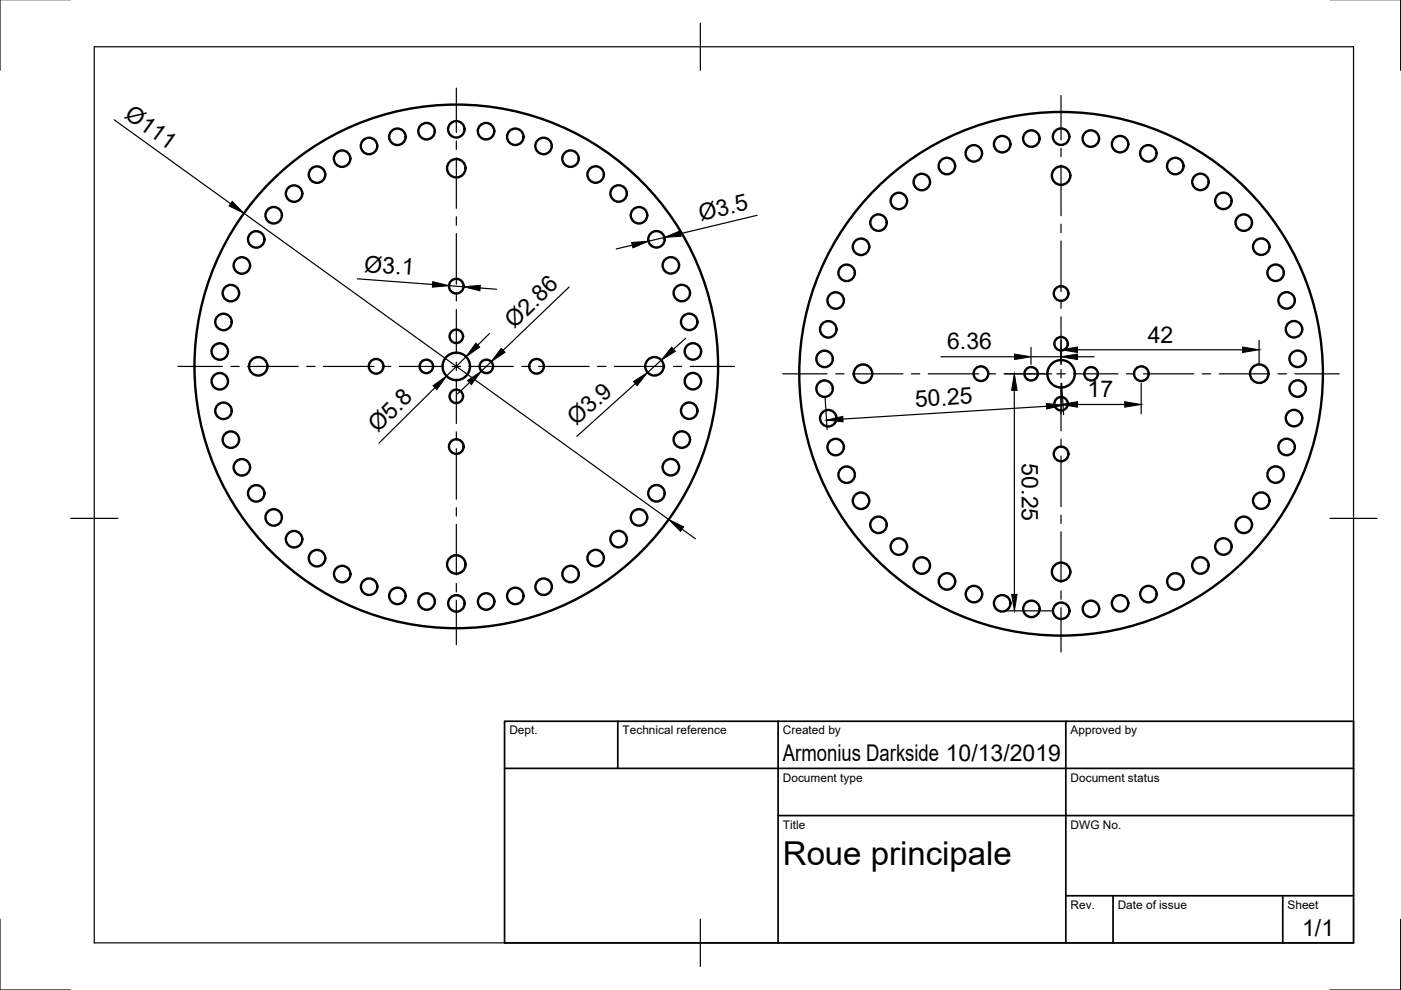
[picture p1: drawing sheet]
<svg xmlns="http://www.w3.org/2000/svg" width="297mm" height="210mm" viewBox="0 0 297 210" stroke-linecap="round" stroke-linejoin="round" font-family="sans-serif">
<!-- layer: Visible -->
<g fill="none" stroke="#000" stroke-width=".51">
<circle cx="67.2" cy="37" r="1.75"/>
<circle cx="72.5" cy="33.6" r="1.75"/>
<circle cx="78.2" cy="30.9" r="1.75"/>
<circle cx="84.3" cy="29" r="1.75"/>
<circle cx="90.4" cy="27.8" r="1.75"/>
<circle cx="96.7" cy="35.7" r="1.96"/>
<circle cx="96.7" cy="27.4" r="1.75"/>
<circle cx="103" cy="27.8" r="1.75"/>
<circle cx="109.3" cy="29" r="1.75"/>
<circle cx="115.2" cy="30.9" r="1.75"/>
<circle cx="121" cy="33.6" r="1.75"/>
<circle cx="126.3" cy="37" r="1.75"/>
<circle cx="195.4" cy="38.6" r="1.75"/>
<circle cx="200.8" cy="35.2" r="1.75"/>
<circle cx="206.5" cy="32.5" r="1.75"/>
<circle cx="212.5" cy="30.6" r="1.75"/>
<circle cx="218.7" cy="29.4" r="1.75"/>
<circle cx="225" cy="37.2" r="1.96"/>
<circle cx="225" cy="29" r="1.75"/>
<circle cx="231.3" cy="29.4" r="1.75"/>
<circle cx="237.5" cy="30.6" r="1.75"/>
<circle cx="243.5" cy="32.5" r="1.75"/>
<circle cx="249.2" cy="35.2" r="1.75"/>
<circle cx="254.5" cy="38.6" r="1.75"/>
<circle cx="51.3" cy="56.3" r="1.75"/>
<circle cx="54.3" cy="50.8" r="1.75"/>
<circle cx="58" cy="45.6" r="1.75"/>
<circle cx="62.3" cy="41" r="1.75"/>
<circle cx="131.2" cy="41" r="1.75"/>
<circle cx="135.5" cy="45.6" r="1.75"/>
<circle cx="139.2" cy="50.7" r="1.75"/>
<circle cx="142.2" cy="56.3" r="1.75"/>
<circle cx="179.5" cy="57.9" r="1.75"/>
<circle cx="182.6" cy="52.3" r="1.75"/>
<circle cx="186.3" cy="47.2" r="1.75"/>
<circle cx="190.6" cy="42.6" r="1.75"/>
<circle cx="259.4" cy="42.6" r="1.75"/>
<circle cx="263.7" cy="47.2" r="1.75"/>
<circle cx="267.4" cy="52.3" r="1.75"/>
<circle cx="270.5" cy="57.8" r="1.75"/>
<circle cx="46.6" cy="74.5" r="1.75"/>
<circle cx="47.4" cy="68.3" r="1.75"/>
<circle cx="48.9" cy="62.1" r="1.75"/>
<circle cx="54.7" cy="77.7" r="1.96"/>
<circle cx="79.7" cy="77.7" r="1.56"/>
<circle cx="90.4" cy="77.7" r="1.43"/>
<circle cx="96.7" cy="77.7" r="2.91"/>
<circle cx="96.7" cy="60.7" r="1.56"/>
<circle cx="96.7" cy="71.3" r="1.43"/>
<circle cx="96.7" cy="77.7" r="55.5"/>
<circle cx="103.1" cy="77.7" r="1.43"/>
<circle cx="113.8" cy="77.7" r="1.56"/>
<circle cx="138.8" cy="77.7" r="1.96"/>
<circle cx="144.6" cy="62.1" r="1.75"/>
<circle cx="146.1" cy="68.2" r="1.75"/>
<circle cx="146.9" cy="74.5" r="1.75"/>
<circle cx="174.8" cy="76.1" r="1.75"/>
<circle cx="175.6" cy="69.8" r="1.75"/>
<circle cx="177.2" cy="63.7" r="1.75"/>
<circle cx="183" cy="79.2" r="1.96"/>
<circle cx="208" cy="79.2" r="1.56"/>
<circle cx="218.6" cy="79.3" r="1.43"/>
<circle cx="225" cy="79.3" r="2.91"/>
<circle cx="225" cy="62.2" r="1.56"/>
<circle cx="225" cy="72.9" r="1.43"/>
<circle cx="225" cy="79.3" r="55.5"/>
<circle cx="231.3" cy="79.3" r="1.43"/>
<circle cx="242" cy="79.2" r="1.56"/>
<circle cx="267" cy="79.2" r="1.96"/>
<circle cx="272.8" cy="63.7" r="1.75"/>
<circle cx="274.4" cy="69.8" r="1.75"/>
<circle cx="275.1" cy="76.1" r="1.75"/>
<circle cx="46.6" cy="80.8" r="1.75"/>
<circle cx="47.4" cy="87.1" r="1.75"/>
<circle cx="48.9" cy="93.2" r="1.75"/>
<circle cx="51.3" cy="99.1" r="1.75"/>
<circle cx="96.7" cy="94.7" r="1.56"/>
<circle cx="96.7" cy="84" r="1.43"/>
<circle cx="142.2" cy="99.1" r="1.75"/>
<circle cx="144.6" cy="93.2" r="1.75"/>
<circle cx="146.1" cy="87.1" r="1.75"/>
<circle cx="146.9" cy="80.8" r="1.75"/>
<circle cx="174.8" cy="82.4" r="1.75"/>
<circle cx="175.6" cy="88.7" r="1.75"/>
<circle cx="177.2" cy="94.8" r="1.75"/>
<circle cx="225" cy="96.2" r="1.56"/>
<circle cx="225" cy="85.6" r="1.43"/>
<circle cx="272.8" cy="94.8" r="1.75"/>
<circle cx="274.4" cy="88.6" r="1.75"/>
<circle cx="275.1" cy="82.4" r="1.75"/>
<circle cx="54.3" cy="104.6" r="1.75"/>
<circle cx="58" cy="109.7" r="1.75"/>
<circle cx="62.3" cy="114.3" r="1.75"/>
<circle cx="67.2" cy="118.3" r="1.75"/>
<circle cx="96.7" cy="119.7" r="1.96"/>
<circle cx="126.3" cy="118.3" r="1.75"/>
<circle cx="131.2" cy="114.3" r="1.75"/>
<circle cx="135.5" cy="109.7" r="1.75"/>
<circle cx="139.2" cy="104.6" r="1.75"/>
<circle cx="179.5" cy="100.7" r="1.75"/>
<circle cx="182.6" cy="106.2" r="1.75"/>
<circle cx="186.3" cy="111.3" r="1.75"/>
<circle cx="190.6" cy="115.9" r="1.75"/>
<circle cx="195.4" cy="119.9" r="1.75"/>
<circle cx="254.5" cy="119.9" r="1.75"/>
<circle cx="259.4" cy="115.9" r="1.75"/>
<circle cx="263.7" cy="111.3" r="1.75"/>
<circle cx="267.4" cy="106.2" r="1.75"/>
<circle cx="270.5" cy="100.6" r="1.75"/>
<circle cx="72.5" cy="121.7" r="1.75"/>
<circle cx="78.3" cy="124.4" r="1.75"/>
<circle cx="84.3" cy="126.3" r="1.75"/>
<circle cx="90.5" cy="127.5" r="1.75"/>
<circle cx="96.8" cy="127.9" r="1.75"/>
<circle cx="103.1" cy="127.5" r="1.75"/>
<circle cx="109.3" cy="126.3" r="1.75"/>
<circle cx="115.3" cy="124.4" r="1.75"/>
<circle cx="121" cy="121.7" r="1.75"/>
<circle cx="200.8" cy="123.3" r="1.75"/>
<circle cx="206.5" cy="126" r="1.75"/>
<circle cx="212.5" cy="127.9" r="1.75"/>
<circle cx="218.7" cy="129.1" r="1.75"/>
<circle cx="225" cy="121.2" r="1.96"/>
<circle cx="225" cy="129.5" r="1.75"/>
<circle cx="231.3" cy="129.1" r="1.75"/>
<circle cx="237.5" cy="127.9" r="1.75"/>
<circle cx="243.5" cy="126" r="1.75"/>
<circle cx="249.2" cy="123.3" r="1.75"/>
</g>
<!-- layer: Border -->
<path d="M0 -.1v15M297 -.1v15M20 9.9h267v190h-267zM148.5 4.9v10M15 109.9h10M282 109.9h10M0 194.9v15h15M148.5 194.9v10M297 194.9v15h-15" fill="none" stroke="#000" stroke-width=".25"/>
<!-- layer: TitleBlock -->
<path d="M107 152.9h180v47h-180zM131 152.9v10M165 152.9v47M226 152.9v47M107 162.9h180M165 172.9h122M226 189.9h61M236 189.9v10M272 189.9v10" fill="none" stroke="#000" stroke-width=".36"/>
<!-- layer: Center Lines -->
<g fill="none" stroke="#000" stroke-width=".25">
<path d="M96.8 18.7v9.4M96.8 29.9v1.8M96.8 33.5v10.7M225 20.2v9.5M225 31.4v1.8M225 35v10.7M96.8 46v1.7M96.8 49.5v10.8M225 47.5v1.8M225 51.1v10.7M37.7 77.7h9.5M48.9 77.7h1.8"/>
<path d="M52.5 77.7h10.7M65 77.7h1.8M68.6 77.7h10.7M81.1 77.7h1.8M84.7 77.7h9.4M95.9 77.7h1.7M96.8 62v1.8M96.8 65.6v9.4M96.8 76.8v1.8M99.4 77.7h9.4M110.6 77.7h1.8M114.2 77.7h10.7"/>
<path d="M126.7 77.7h1.8M130.3 77.7h10.7M142.8 77.7h1.7M146.3 77.7h9.4M166 79.3h9.4M177.2 79.3h1.7M180.7 79.3h10.8M193.2 79.3h1.8M196.8 79.3h10.7M209.3 79.3h1.8M212.9 79.3h9.4M224.1 79.3h1.7"/>
<path d="M225 63.6v1.8M225 67.2v9.4M225 78.4v1.8M227.6 79.3h9.4M238.8 79.3h1.8M242.4 79.3h10.7M254.9 79.3h1.8M258.5 79.3h10.7M271 79.3h1.8M274.6 79.3h9.4M96.8 80.4v9.4M96.8 91.6v1.7"/>
<path d="M96.8 95.1v10.7M225 81.9v9.4M225 93.1v1.8M225 96.7v10.7M96.8 107.6v1.8M96.8 111.2v10.7M225 109.2v1.8M225 112.8v10.7M96.8 123.7v1.8M96.8 127.3v9.4M225 125.3v1.8M225 128.9v9.4"/>
</g>
<!-- layer: Dimensions -->
<g fill="none" stroke="#000" stroke-width=".25">
<path d="M24.2 25.4l24.7 17.8M51.7 45.2l90.1 64.9M75.8 59.1l15.9 1.2M134.1 52l-3.4 .8M140.9 50.3l-3.4 .9M160.5 45.6l-16.2 3.9M95.2 60.6l3.1 .2M98.8 75.6l-4.1 4.1M101.8 61.1l3.5 .2M103.8 70.7l-2.5 2.5M104.1 76.7l-2 2M120.7 60.8l-14 13.5"/>
<path d="M140.2 76.4l-2.9 2.6M145.4 71.7l-2.6 2.3M199.5 75.6h15.6M213.1 79.3h9.9M218.6 73.7v3.6M218.6 75.6h6.4M225 72.2v5.1M228.5 75.6h3.5M228.5 74.2h35M267 72.2v5.1M92.2 82.2l-11.9 11.8M99.5 81.1l-2.5 2.4"/>
<path d="M134.7 81.3l-12.4 11.2M174.9 84.4l.5 6.7M215.1 82.8v43.2M221.9 86.1l-43.2 2.8M225 81.3v6.4M225.1 81.3l.4 6.6M228.5 85.8h10M242 81.3v6.4M144.6 112.2l2.8 2M213.1 129.5h9.9"/>
</g>
<g fill="#000" stroke="#000" stroke-width=".21">
<path d="M49.2 42.7l2.5 2.5-3.1-1.5zM91.8 59.7l3.4 .9-3.5 .3zM133.9 51.4l3.6-.2-3.3 1.3zM140.9 50.3l3.2-1.3 .3 1.1zM100.9 72.8l.8 .8-2.9 2zM98.3 60.8l3.5-.3-.1 1.2zM106.3 73.9l.8 .8-3 2zM142.4 73.6l.8 .9-3 1.9zM215.1 75.1l3.5 .5-3.5 .6zM225 75.6l3.5-.5v1.1zM225 74.2l3.5-.6v1.1zM263.5 73.6l3.5 .6-3.5 .5z"/>
<path d="M91.8 81.8l2.9-2.1-2.1 2.9zM99.1 80.7l3-2-2.2 2.8zM134.3 80.9l3-1.9-2.2 2.8zM175.2 89.1l3.5-.8 .1 1.1zM215.1 79.3l.5 3.5h-1.1zM221.8 85.5l3.6 .4-3.5 .8zM225 85.8l3.5-.6v1.1zM238.5 85.2l3.5 .6-3.5 .5zM141.8 110.1l3.1 1.6-.6 1zM214.5 126h1.1l-.5 3.5z"/>
</g>
<text font-size="7" x="166" y="183.4">Roue principale</text>
<g font-size="4.9">
<text x="26.2" y="24.8" transform="rotate(36 26.2 24.8)">Ø111</text>
<text x="148.6" y="46.8" transform="rotate(-13 148.6 46.8)">Ø3.5</text>
<text x="77.2" y="57.6" transform="rotate(4 77.2 57.6)">Ø3.1</text>
<text x="109" y="69.8" transform="rotate(-44 109 69.8)">Ø2.86</text>
<text x="200.8" y="74.1">6.36</text>
<text x="243.3" y="72.7">42</text>
<text x="194.1" y="86.3" transform="rotate(-4 194.1 86.3)">50.25</text>
<text x="230.6" y="84.3">17</text>
<text x="80.1" y="91.9" transform="rotate(-45 80.1 91.9)">Ø5.8</text>
<text x="122.2" y="90.4" transform="rotate(-42 122.2 90.4)">Ø3.9</text>
<text x="216.6" y="98.3" transform="rotate(90 216.6 98.3)">50.25</text>
<text x="166" y="161.4">Armonius Darkside 10/13/2019</text>
<text x="276.1" y="198.6">1/1</text>
</g>
<g font-size="2.5">
<text x="108" y="155.7">Dept.</text>
<text x="132" y="155.7">Technical reference</text>
<text x="166" y="155.7">Created by</text>
<text x="227" y="155.7">Approved by</text>
<text x="166" y="165.7">Document type</text>
<text x="227" y="165.7">Document status</text>
<text x="166" y="175.7">Title</text>
<text x="227" y="175.7">DWG No.</text>
<text x="227" y="192.7">Rev.</text>
<text x="237" y="192.7">Date of issue</text>
<text x="273" y="192.7">Sheet</text>
</g>
</svg>
